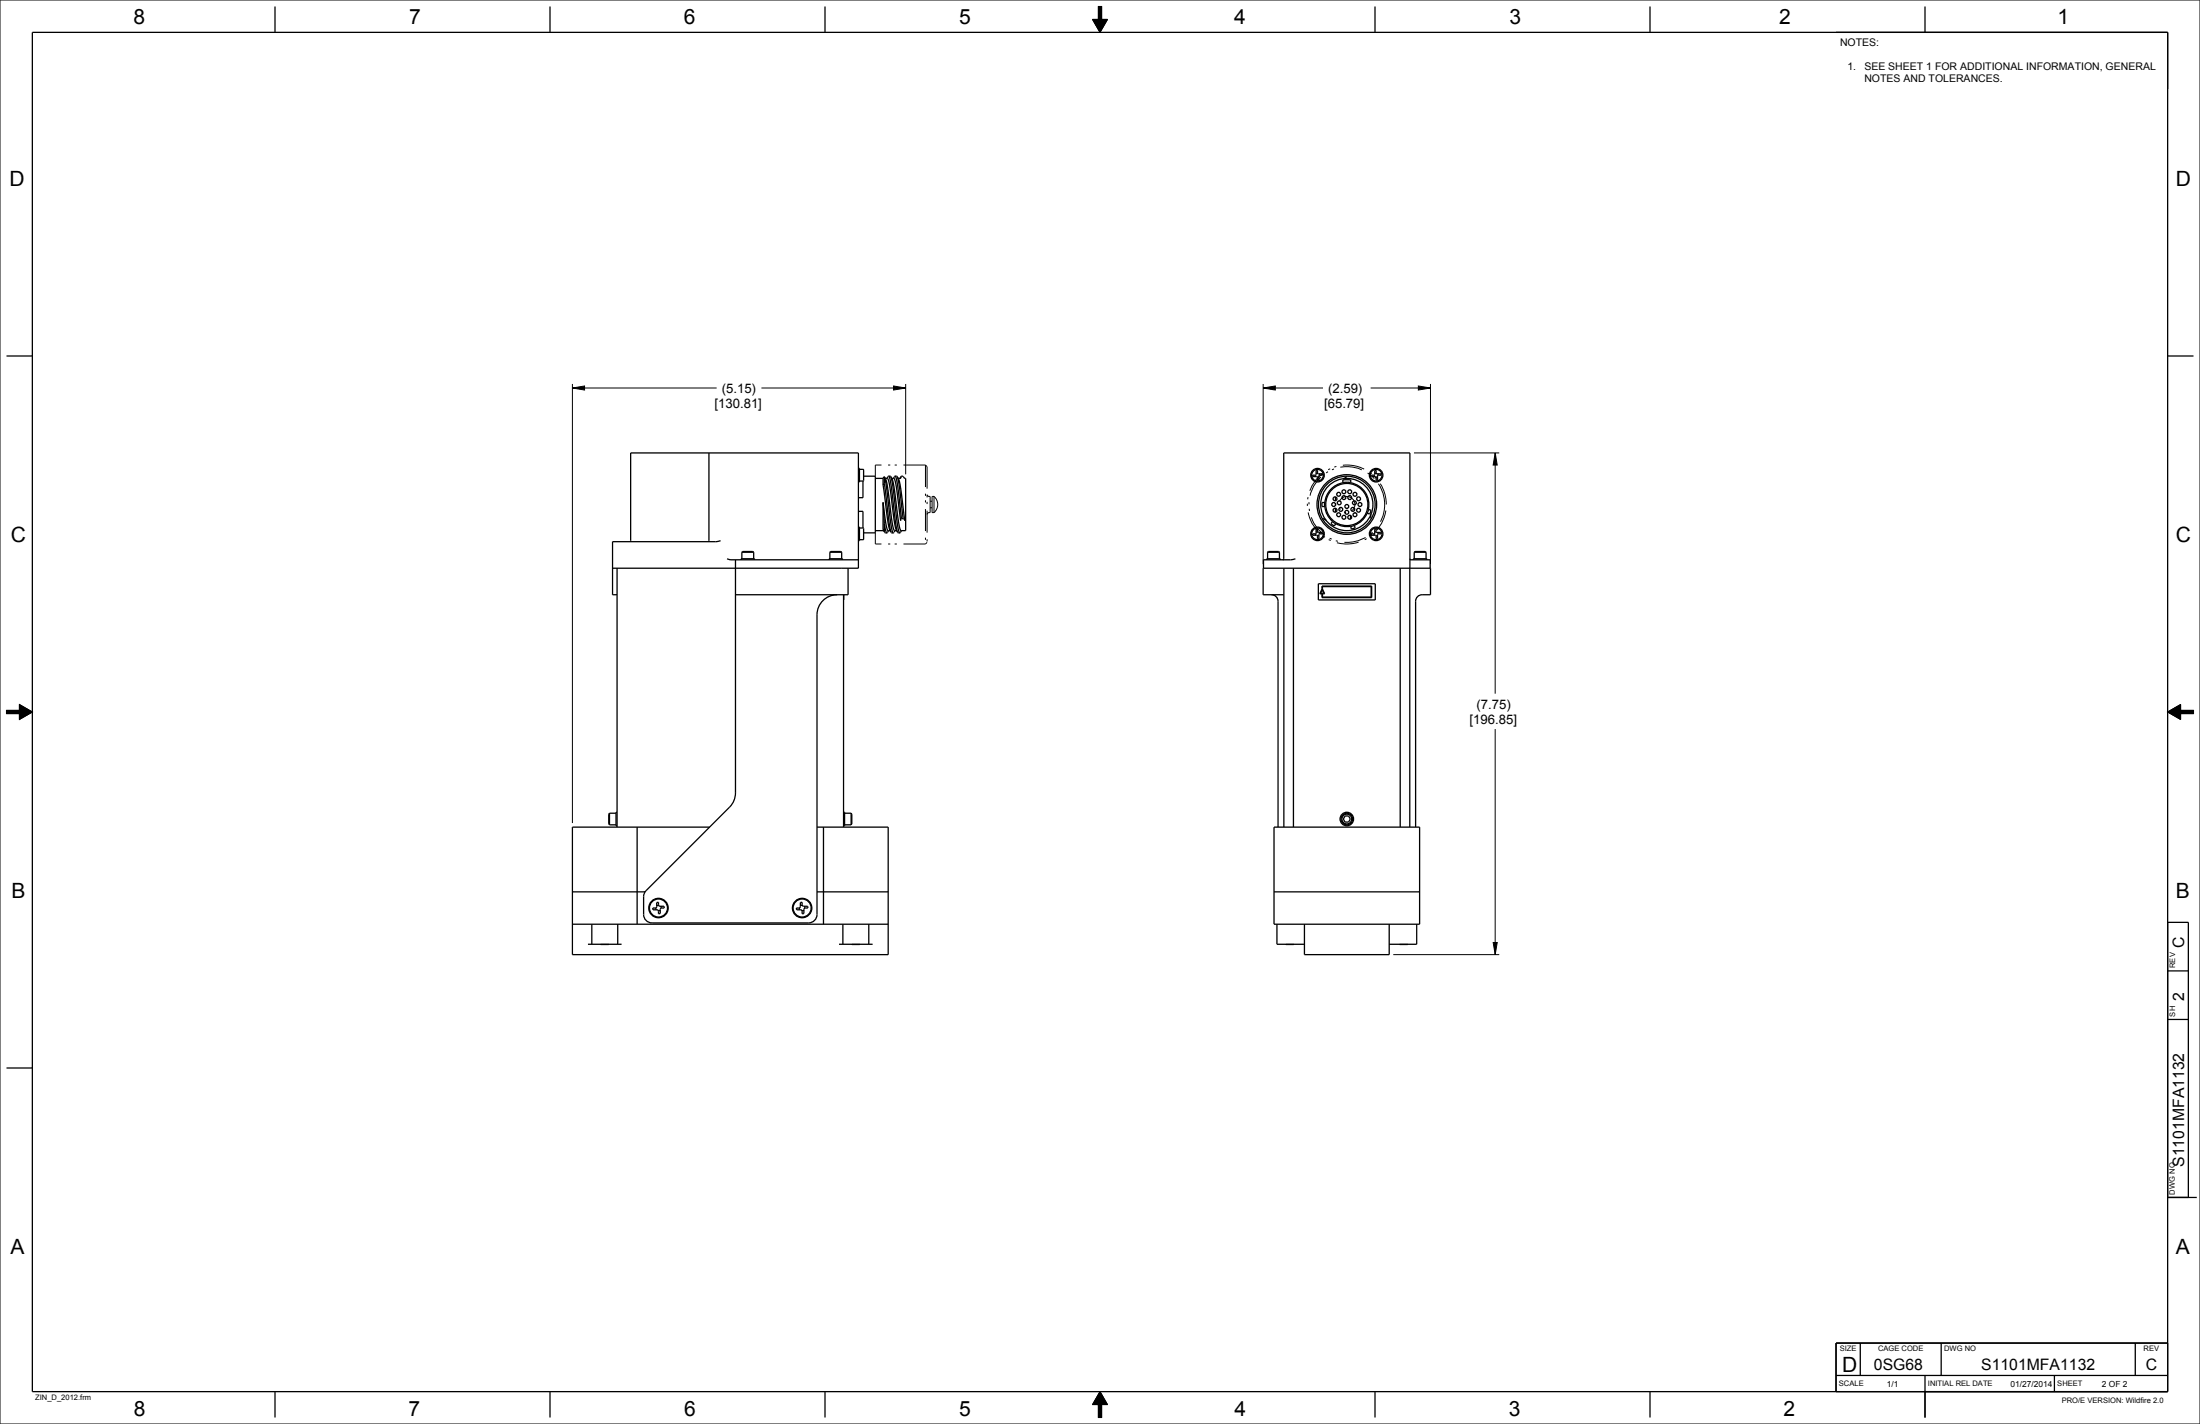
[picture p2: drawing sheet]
<svg xmlns="http://www.w3.org/2000/svg" width="864mm" height="559mm" viewBox="0 0 864 559" stroke-linecap="round" stroke-linejoin="round" font-family="sans-serif">
<g fill="none" stroke="#000" stroke-width=".39">
<path d="M0 0h863.6v558.8h-863.6zM431.2 2.5h1.2v5.1h2.3l-2.9 5.1-2.9-5.1h2.3zM224.7 152.3l4.8-.8v1.6zM224.7 150.7v172.3M224.7 152.3h56.6M298.9 152.3h56.6M350.8 151.5l4.7 .8-4.7 .8zM355.5 150.7v35.4M495.8 152.3l4.8-.8v1.6zM495.8 152.3h23.5M495.8 150.7v70.7M538 152.3h23.5"/>
<path d="M556.8 151.5l4.7 .8-4.7 .8zM561.5 150.7v70.7M555 177.7h33.5M586.9 177.7l.8 4.8h-1.6zM586.9 177.7v94.5M2.5 278.8h5.1v-2.3l5.1 2.9-5.1 2.9v-2.3h-5.1zM850.9 279.4l5.1-2.9v2.3h5.1v1.2h-5.1v2.3zM586.9 286.1v88.5M546.9 374.6h41.6M586.1 369.9h1.6l-.8 4.7zM431.8 546.1l2.9 5.1h-2.3v5.1h-1.2v-5.1h-2.3z"/>
</g>
<path d="M431.2 2.5h1.2v5.1h2.3l-2.9 5.1-2.9-5.1h2.3zM224.7 152.3l4.8-.8v1.6zM350.8 151.5l4.7 .8-4.7 .8zM495.8 152.3l4.8-.8v1.6zM556.8 151.5l4.7 .8-4.7 .8zM586.9 177.7l.8 4.8h-1.6zM850.9 279.4l5.1-2.9v2.3h5.1v1.2h-5.1v2.3zM2.5 278.8h5.1v-2.3l5.1 2.9-5.1 2.9v-2.3h-5.1zM586.1 369.9h1.6l-.8 4.7zM431.8 546.1l2.9 5.1h-2.3v5.1h-1.2v-5.1h-2.3z" fill="#000"/>
<g fill="none" stroke="#000" stroke-width=".51">
<path d="M12.7 12.7h838.2v533.4h-838.2zM107.9 2.5v10.2M215.9 2.5v10.2M323.8 2.5v10.2M539.8 2.5v10.2M647.7 2.5v10.2M755.6 2.5v10.2M2.5 139.7h10.2M850.9 139.7h10.2M278.3 177.7v34.5l-.2 .3M337 183.8h.4v5.3h-.4M337.4 184.2h1.3l.3 .2v4.1l-.3 .3"/>
<path d="M337.4 188.8h1.3M338.8 188.8v6.5h-1.8M339 186.9h4.6v22.2h-4.6M343.6 187.7h3.1M346.7 190.4l1.8 14a8.6 8.6 0 0 0 1.3 4.4M346.7 197.2l.5 8.3M346.7 197.2l1.4 9.9 .4 1.1h.9M346.7 187.7v2.7M346.7 197.2v10.5M347.1 187.1l-.4 .6M347.1 187.1h.1M347.2 187.1v.1"/>
<path d="M347.2 189.7l2.1 17.2 .6 2 .8 .2M347.2 189.7l-.5 .7M347.2 187.1v2.6M347.2 187.2l.8 4 1.8 14.7 .4 2.4 .5 .8M347.2 187.2a14.7 14.7 0 0 1 1.7 7.2l1.6 12.3 .6 1.5h.9M347.5 187.7l.9 .1 .6 1.5 1.8 13.1a13.3 13.3 0 0 0 1.5 6.4M348.8 186.9l.9 .2M348.8 186.9l.5 .8 .4 2.3 2.2 17.4 .5 1.6 .8 .1M348.8 186.9l-.6 .8M349.7 187.1a12.4 12.4 0 0 1 1.6 6.4l1.9 13.9 .5 .8h1.8v-20.5h-.4M349.7 187.1l.8 4 1.8 14.8 .5 2.4 .4 .8M350 187.7l1 .1 .4 1.1 2.2 15.4 .3-.8"/>
<path d="M351.3 186.9l-.6 .8M351.3 186.9l.9 .2M351.3 186.9l.5 .8 .5 2.4 1.6 13.4M352.2 187.1l.1 .1M352.2 187.1v.1M352.2 187.2h.1M352.2 187.2l.9 4.1 1.4 12.2M352.3 187.2l.6 1.2 .5 2.2 1.8 13.7-.7-.8M353.8 186.9l-.5 .8M353.8 186.9h.1M353.8 187l-.2 .8-1-.1M353.9 186.9l-.1 .1"/>
<path d="M353.9 186.9h-.1M353.9 186.9h.6l.6 .8M355.1 187.7l.1 .1M516.4 186.5l.2 .5M516.6 184.6l.6-.1 .1 1.4h1.7l.1 .6-1.3 .1-.1 1.7-.5 .1-.2-1.3-1.7-.1v-.5l1.3-.2zM517.2 185.7l-.6 .2M517.7 187.1l-.5 .2M517.8 185.9l.2 .6M520 197.2v1.6M520.1 197.2h-1.1l-.1 .8 .1 .8h1.1M520.1 197.2a8.7 8.7 0 0 1 7-7.7v-1.1l1.6-.2 1.5 .1v1.2a8.7 8.7 0 0 1 6.9 10.4l1.1 .3-.2 .8-.3 .7-1.1-.3a8.7 8.7 0 0 1-4.9 4.7l.2 1.1-.7 .2-.7 .2-.3-1.1a8.7 8.7 0 0 1-5.8-1l-.6 .9-.7-.4-.6-.5 .6-.9a8.7 8.7 0 0 1-3-5.8M524.2 195v1.5"/>
<path d="M524.2 197.7v.5M524.2 199.5v1.5M528.7 186.9l-1.5 .9M530.2 189.4h-3.1M537.2 199.9l-.5 1.5M539.3 186.5l.3-.4v-1.5l.6-.1 .2 1.4h1.6l.1 .6h-1M539.3 186.5h-1v.5l1.7 .1 .2 1.3 .5-.1v-1.5l.4-.3M539.4 186.5l.2 .5M540.2 185.7l-.6 .2M540.7 187.1l-.5 .2M540.8 185.9l.2 .6M247.3 212.5l.3-.3v-34.5h89.4v45.3h-96.6"/>
<path d="M282.9 212.2l-1.9 .4h-40.6v20.8h1.8M285.4 219.3l1.5 .4h50.1M288.7 219.7v91.5a7.9 7.9 0 0 1-2.3 5.5l-33.1 33.2-.7 2v7a3.3 3.3 0 0 0 3.3 3.3h61.5a3.3 3.3 0 0 0 3.3-3.3v-117.6a7.9 7.9 0 0 1 7.9-7.9M290.9 219.7v-.4h5.3v.4M291.2 216.7l.3-.3h4l.4 .3M291.2 216.7v2.6M291.2 216.7h4.7M295.9 216.7v2.6M325.4 219.7v-.4h5.3v.4M325.8 216.7l.3-.3h4l.3 .3M325.8 216.7v2.6M325.8 216.7h4.6"/>
<path d="M330.4 216.7v2.6M337 206.8h.4v5.3h-.4M337 200.7h1.8v6.5M337.4 207.2h1.3M338.7 207.2l.3 .3v4l-.3 .3h-1.3M343.6 208.2h3.3M346.7 207.7l.5 .9M346.7 207.7l.5 1.1M347.2 208.6l.3 .5h.7M347.2 205.5l.5 2.8 .5 .8M347.2 205.5v3.1M348.8 208.2l-.6 .9"/>
<path d="M349.8 208.8h.1M350.9 208.9l-.2 .2M351.3 208.2l-.3 .6M353.9 208.2l-.7 .9M353.9 203.5h.6M497.3 219.7v-.4h5.3v.4M497.6 216.7h4.6M497.6 216.7l.3-.3h4l.3 .3M497.6 216.7v2.6M502.2 216.7v2.6M503.5 219.7l.4-.4v-41.6h49.6v45.3M508.5 219.3l-1.8 .4h-10.7v3.3"/>
<path d="M516.4 209.5l.2 .5M516.6 207.6h.6l.1 1.3h1.7l.1 .6-1.3 .2-.1 1.6-.5 .1-.2-1.3-1.7-.1v-.5l1.3-.2zM517.2 208.7l-.6 .2M517.7 210.1l-.5 .2M517.8 208.9l.2 .6M519.1 203.5l1.5 .8M523 204.7l1.3 .9M530.1 202.3v1.4M531.7 201.3h.4M531.7 206.2l-1.5 .4M538.2 201.8l.1 1.7M539.3 209.5h-1v.5l1.7 .1 .2 1.3 .5-.1v-1.5l.4-.3"/>
<path d="M539.4 209.5l.2 .5M540.2 208.6v-1h-.6v1.6l-.3 .3M540.2 208.6l.3 .3h1.5l.1 .6h-1M540.2 208.7l-.6 .2M540.7 210.1l-.5 .2M540.8 208.9l.2 .6M553.5 219.3l.3 .4h7.6v3.3M554.8 219.7v-.4h5.3v.4M555.1 216.7h4.7M555.1 216.7l.4-.3h4l.3 .3M555.1 216.7v2.6M559.8 216.7v2.6"/>
<path d="M242.2 223v101.6M331.1 233.4v91.2M331.2 233.4l-.1 2M332.9 223v10.4h-44.2M499.1 233.4l1.6 .5 .7 .9 .3 1.1v88.7M504 233.4h-8.2v-10.4h65.7v10.4l-4.4 .2-1.2 1.2-.2 1.1v88.7M504 223v101.6M507.7 223v101.6M517.5 229.1h22.4v6.3h-22.4zM518.9 230h19.5v4.5h-19.5v-1.5h-.8l.9-2 1 2h-.9v1.3h19.1v-4.1h-19.1v.8h-.2zM519 231.5l.7 1.3h-1.3zM549.6 223v101.6"/>
<path d="M553.4 223v101.6M239.3 319.1l-.3 .4v3.8l.3 .4M239.3 319.1v4.6M239.3 319.1h2.5M242.2 318.7h-.4v5.4h.4M331.1 318.7h.4v5.4h-.4M331.5 319.1h2.6M334.1 319.1l.3 .4v3.8l-.3 .4M334.1 319.1v4.6M239.3 323.7h2.5M250.1 324.6v38.1M278.5 324.6h-53.8v50h124v-50h-28"/>
<path d="M323.3 324.6v38.1M331.5 323.7h2.6M500.1 324.6h57.2v38.1h-57.2zM528 320.2h1.4l.7 1.2-.7 1.2h-1.4l-.7-1.2zM224.7 350h28.6M257.4 356.3l.3 .7M257.8 354.2l.7-.1v1.2l.3 .3h1.8l.1 .7-1.2 .1-.3 .3v1.8l-.7 .1-.1-1.2-.3-.3-1.8-.1-.1-.7h1.2l.3-.3zM258.5 355.2l-.7 .3M259.2 357.2l-.8 .2M259.3 355.6l.3 .8M313.8 356.3l.2 .7M314.2 354.2l.7-.1v1.2l.3 .3h1.8l.1 .7-1.2 .1-.3 .3v1.8l-.7 .1-.1-1.2-.3-.3-1.8-.1-.1-.7h1.2l.3-.3z"/>
<path d="M314.9 355.2l-.7 .3M315.6 357.2l-.8 .2M315.7 355.6l.3 .8M320.7 350h28M500.1 350h57.2M224.7 362.7h124M230.8 370.6h13.2M232.3 362.7v7.9M235.7 370.6h3.4M242.5 362.7v7.9M329.3 370.6h13.3M330.9 362.7v7.9"/>
<path d="M334.3 370.6h3.3M341 362.7v7.9M501.3 362.7v7.9h10.8M504.7 370.6h3.3M512.1 362.7v11.9h33.2v-11.9M549.4 370.6h3.3M556.1 362.7v7.9h-10.8M850.9 361.9h8.1v108M850.9 381h8.1M2.5 419.1h10.2M850.9 400h8.1M850.9 469.9h11.4"/>
<path d="M720.7 539.8h130.2M730.2 527v12.8M755.6 539.8v16.5M762 527v12.8M806.4 539.8v6.3M838.2 527v12.8M850.9 527h-130.2v19.1M107.9 546.1v10.2M215.9 546.1v10.2M323.8 546.1v10.2M539.8 546.1v10.2M647.7 546.1v10.2"/>
<circle cx="517.2" cy="186.5" r="2.29"/>
<circle cx="517.2" cy="186.5" r="2.65"/>
<circle cx="523.5" cy="198" r=".76"/>
<circle cx="524.1" cy="195.7" r=".76"/>
<circle cx="525.5" cy="194" r=".76"/>
<circle cx="525.7" cy="197.3" r=".76"/>
<circle cx="526.3" cy="199.9" r=".76"/>
<circle cx="527.5" cy="193" r=".76"/>
<circle cx="527.5" cy="195.3" r=".76"/>
<circle cx="528.7" cy="198" r="11.7"/>
<circle cx="528.7" cy="198" r="10.3"/>
<circle cx="528.7" cy="198" r="8.3"/>
<circle cx="528.7" cy="198.7" r=".76"/>
<circle cx="528.7" cy="198" r="11.1"/>
<circle cx="529.8" cy="193" r=".76"/>
<circle cx="529.8" cy="195.3" r=".76"/>
<circle cx="531.1" cy="199.9" r=".76"/>
<circle cx="531.7" cy="197.3" r=".76"/>
<circle cx="531.9" cy="194" r=".76"/>
<circle cx="533.3" cy="195.7" r=".76"/>
<circle cx="533.8" cy="198" r=".76"/>
<circle cx="540.2" cy="186.5" r="2.29"/>
<circle cx="540.2" cy="186.5" r="2.65"/>
<circle cx="517.2" cy="209.5" r="2.29"/>
<circle cx="517.2" cy="209.5" r="2.65"/>
<circle cx="524.1" cy="200.2" r=".76"/>
<circle cx="525.5" cy="202" r=".76"/>
<circle cx="527.5" cy="203" r=".76"/>
<circle cx="528.7" cy="201" r=".76"/>
<circle cx="529.8" cy="203" r=".76"/>
<circle cx="531.9" cy="202" r=".76"/>
<circle cx="533.3" cy="200.2" r=".76"/>
<circle cx="540.2" cy="209.5" r="2.29"/>
<circle cx="540.2" cy="209.5" r="2.65"/>
<circle cx="528.7" cy="321.4" r="2.28"/>
<circle cx="528.7" cy="321.4" r="2.65"/>
<circle cx="528.7" cy="321.4" r="1.92"/>
<circle cx="258.5" cy="356.3" r="3.8"/>
<circle cx="258.5" cy="356.3" r="3.5"/>
<circle cx="314.9" cy="356.3" r="3.8"/>
<circle cx="314.9" cy="356.3" r="3.5"/>
</g>
<g fill="none" stroke="#000" stroke-width=".39" stroke-dasharray="8.6 2.6 .9 1.7 .9 2.6" stroke-linecap="butt">
<path d="M343.6 186.9v-4.4M363.3 182.5v31M363.3 182.5h-19.7M363.9 183.1v29.7M363.9 183.1l-.6-.6M363.9 194l.2 .6 .6 .2M365.1 194.8h-.4M365.9 199.3h-.8M365.9 196.7h-.8M366.6 194.8h-.7M366.6 194.8l1.1 1.4 .4 1.8M368.1 198l-.4 1.7-1.1 1.5"/>
<path d="M531.9 198a3.2 3.2 0 0 0-4.6-2.9 3.2 3.2 0 0 0-.6 5.4 3.2 3.2 0 0 0 5.1-1.9l.1-.6M543.5 198a14.9 14.9 0 0 0-21.8-13.1 14.9 14.9 0 0 0-1.3 25.4 14.9 14.9 0 0 0 23.1-10.8v-1.5M544.2 198a15.5 15.5 0 0 0-22.8-13.7 15.5 15.5 0 0 0-1.3 26.6 15.5 15.5 0 0 0 24-11.3l.1-1.6M343.6 209.1v4.4M363.3 213.5h-19.7M363.9 212.8l-.6 .7M364.7 201.2l-.6 .2-.2 .5M365.1 201.2v-6.4M365.1 201.2h-.4M365.9 201.2v-6.4M366.6 201.2v-6.4M366.6 201.2h-.7"/>
</g>
<g font-size="8.3">
<text x="52.4" y="9.5">8</text>
<text x="160.6" y="9.5">7</text>
<text x="268.5" y="9.5">6</text>
<text x="376.5" y="9.5">5</text>
<text x="484.4" y="9.5">4</text>
<text x="592.5" y="9.5">3</text>
<text x="698.4" y="9.5">2</text>
<text x="807.6" y="9.5">1</text>
<text x="3.8" y="73">D</text>
<text x="854.1" y="73">D</text>
<text x="4.2" y="212.8">C</text>
<text x="854.1" y="212.7">C</text>
<text x="4.6" y="352.4">B</text>
<text x="854.1" y="352.4">B</text>
<text x="4.1" y="492.1">A</text>
<text x="854.1" y="492.1">A</text>
<text x="723.1" y="538.2">D</text>
<text x="52.5" y="555.6">8</text>
<text x="160.3" y="555.6">7</text>
<text x="268.5" y="555.6">6</text>
<text x="376.5" y="555.6">5</text>
<text x="484.7" y="555.6">4</text>
<text x="592.2" y="555.6">3</text>
<text x="700.1" y="555.6">2</text>
</g>
<g font-size="6.2">
<text x="857.4" y="372.1" transform="rotate(-90 857.4 372.1)">C</text>
<text x="857.4" y="392.6" transform="rotate(-90 857.4 392.6)">2</text>
<text x="857.4" y="457.9" transform="rotate(-90 857.4 457.9)">S1101MFA1132</text>
<text x="735.6" y="537.7">0SG68</text>
<text x="777.7" y="537.7">S1101MFA1132</text>
<text x="842.3" y="537.7">C</text>
</g>
<g font-size="5.2">
<text x="283.3" y="154.2">(5.15)</text>
<text x="521.3" y="154.2">(2.59)</text>
<text x="280.5" y="160.2">[130.81]</text>
<text x="519.8" y="160.2">[65.79]</text>
<text x="579.6" y="278.2">(7.75)</text>
<text x="576.9" y="284.1">[196.85]</text>
</g>
<g font-size="4.1">
<text x="722.3" y="17.9">NOTES:</text>
<text x="725.2" y="27.4">1.</text>
<text x="731.8" y="27.4">SEE SHEET 1 FOR ADDITIONAL INFORMATION, GENERAL</text>
<text x="731.8" y="32.1">NOTES AND TOLERANCES.</text>
</g>
<g font-size="3.3">
<text x="740.7" y="544.2">1/1</text>
<text x="789.2" y="544.2">01/27/2014</text>
<text x="825.1" y="544.2">2 OF 2</text>
</g>
<g font-size="3">
<text x="853.8" y="379.9" transform="rotate(-90 853.8 379.9)">REV</text>
<text x="853.9" y="398.9" transform="rotate(-90 853.9 398.9)">SH</text>
<text x="853.8" y="468.8" transform="rotate(-90 853.8 468.8)">DWG NO</text>
<text x="722.2" y="530.2">SIZE</text>
<text x="737.2" y="530.2">CAGE CODE</text>
<text x="763.1" y="530.2">DWG NO</text>
<text x="841.5" y="530.2">REV</text>
<text x="721.9" y="544">SCALE</text>
<text x="756.8" y="544">INITIAL REL DATE</text>
<text x="807.6" y="544">SHEET</text>
<text x="13.8" y="549.5">ZIN_D_2012.frm</text>
<text x="809.3" y="550.4">PRO/E VERSION: Wildfire 2.0</text>
</g>
</svg>
